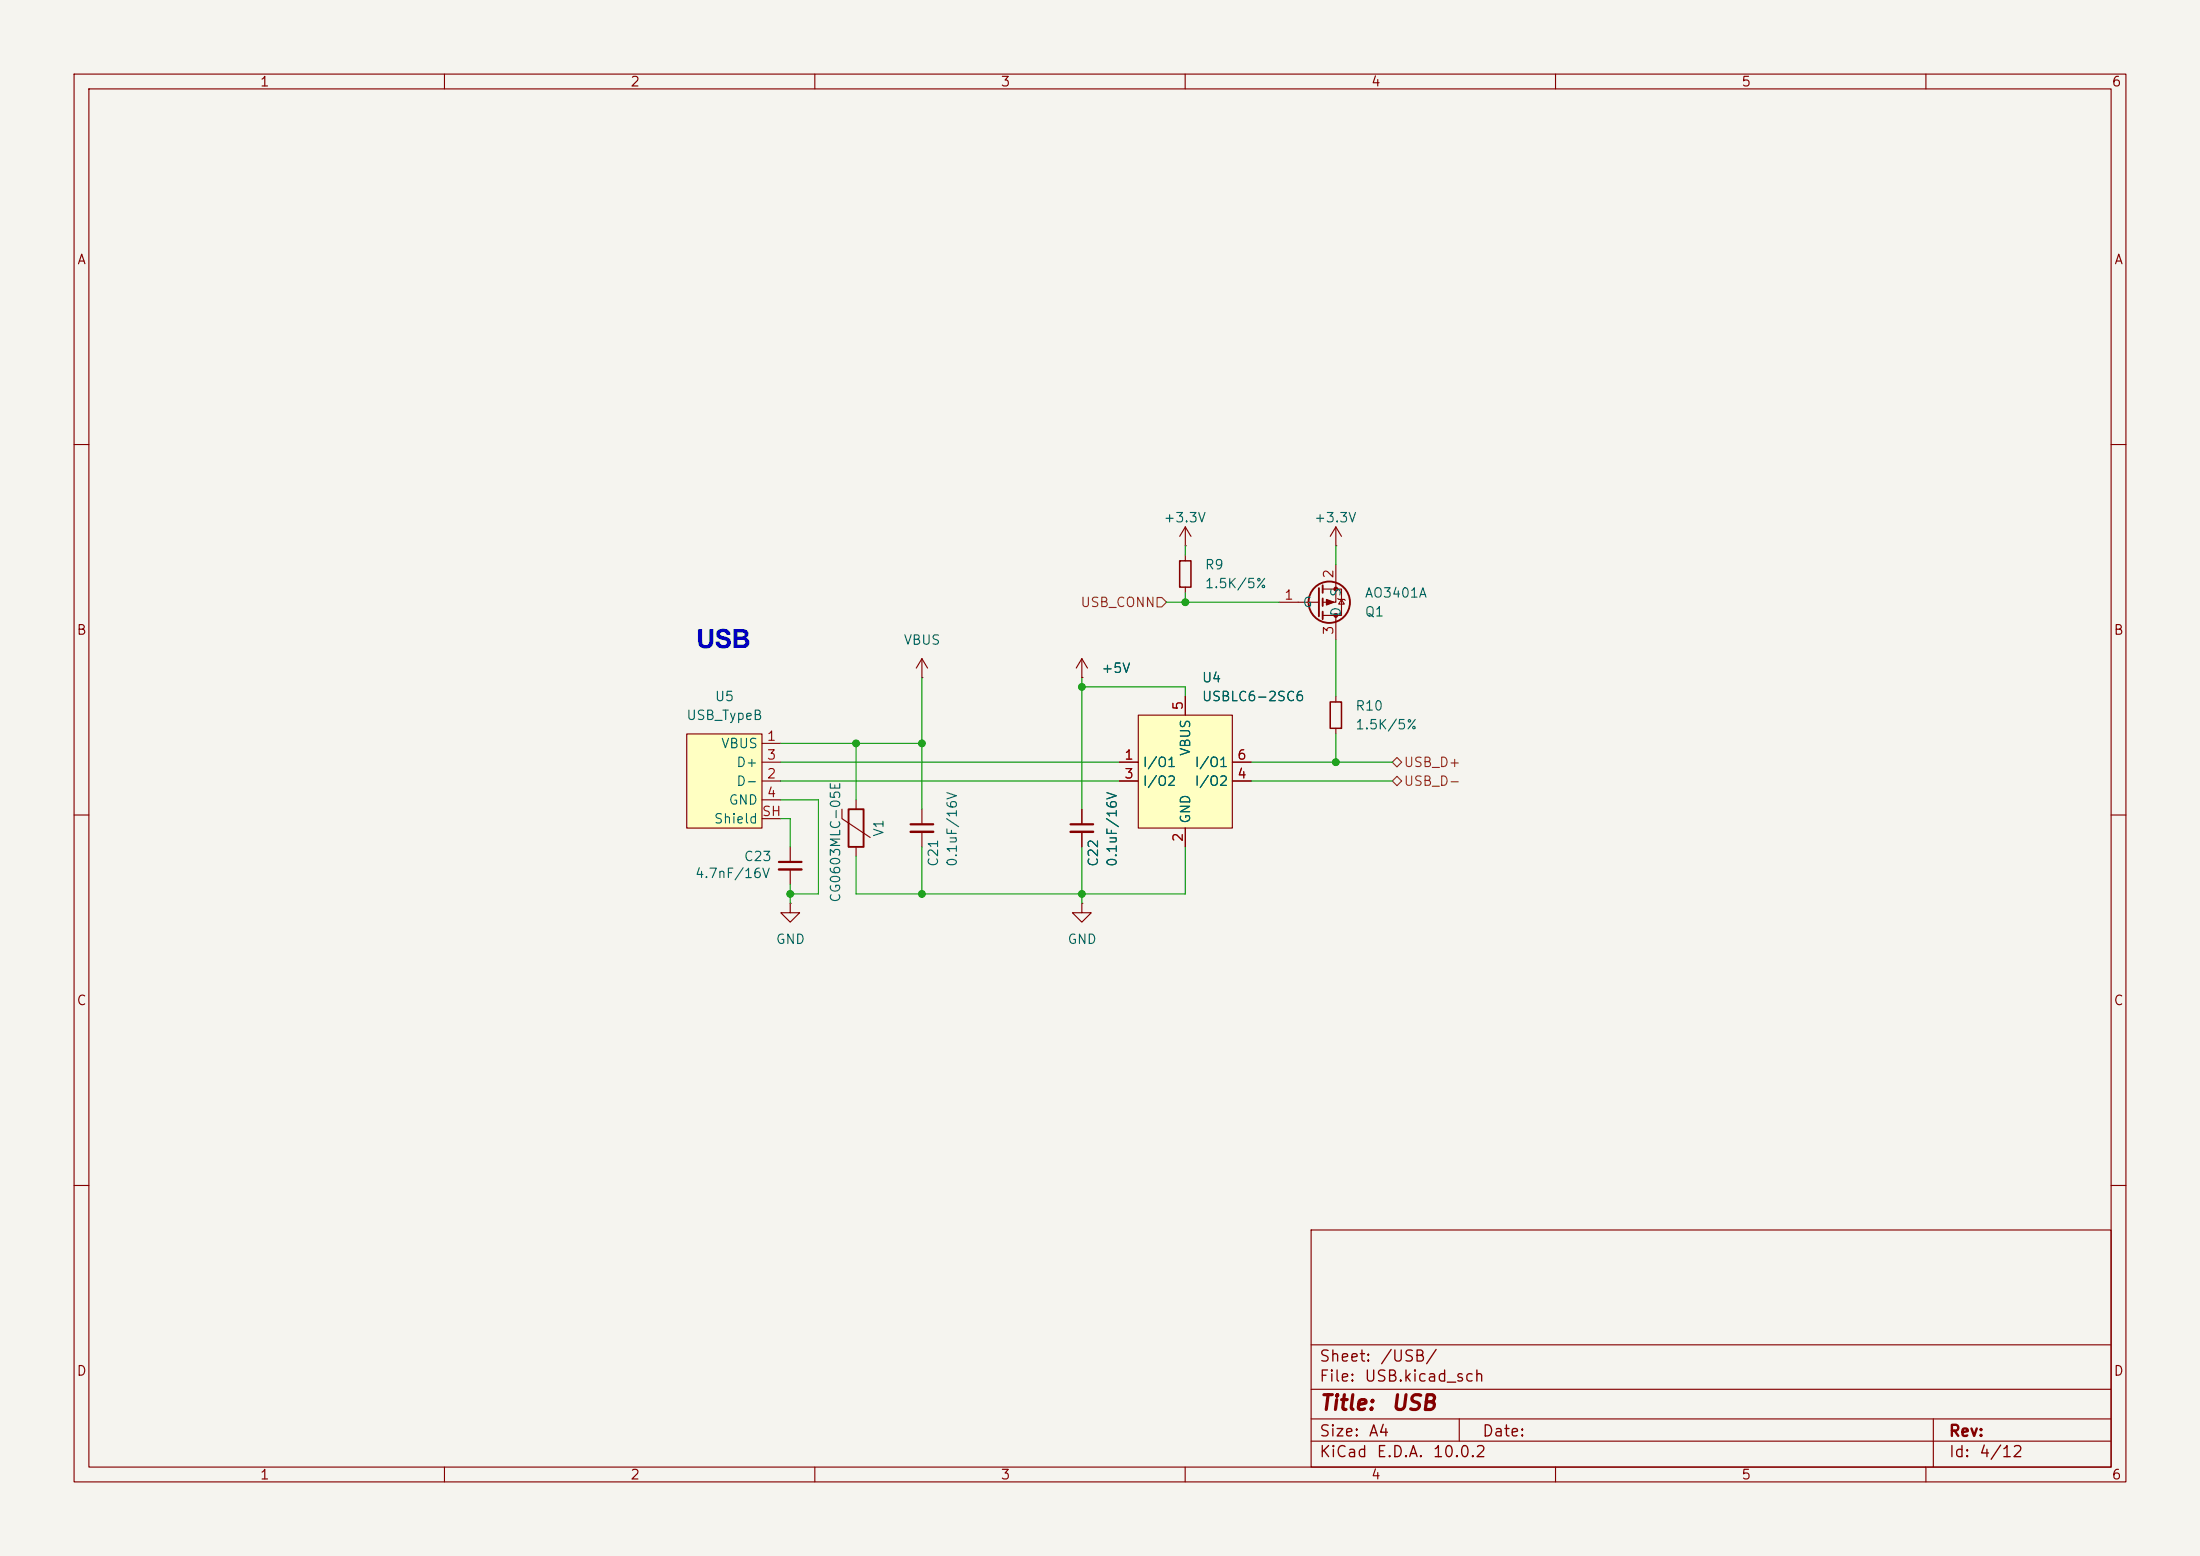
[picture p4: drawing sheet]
<svg xmlns="http://www.w3.org/2000/svg" width="297mm" height="210mm" viewBox="0 0 297 210" stroke-linecap="round" stroke-linejoin="round" font-family="sans-serif">
<path d="M0 0h297v210h-297z" fill="#f5f4ef" stroke="#f5f4ef" stroke-width=".14"/>
<g fill="none" stroke="#840000" stroke-width=".15">
<path d="M10 10h277v190h-277zM12 12h273v186h-273zM60 10v2M110 10v2M160 10v2M210 10v2M260 10v2M10 60h2M285 60h2M124.5 91.4h.1M124.5 88.9l-.8 1.3M124.5 88.9l.7 1.3"/>
<path d="M124.5 88.9v2.5M10 110h2M106.7 114.3v2M106.7 117.3v2.1M146 109.2v2.1M146 112.3v2M285 110h2M10 160h2M177 166h108v32h-108zM285 160h2M60 198v2M110 198v2"/>
<path d="M160 198v2M177 194.5h108M177 191.5h108M177 187.5h108M177 181.5h108M197 191.5v3M210 198v2M260 198v2M261 191.5v6.5"/>
</g>
<path d="M105.2 116.3h3M144.5 111.3h3.1" fill="none" stroke="#840000" stroke-width=".3"/>
<path d="M105.2 117.3h3M144.5 112.3h3.1" fill="none" stroke="#840000" stroke-width=".33"/>
<path d="M92.7 99.1h10.2v12.7h-10.2z" fill="#ffffc2"/>
<g fill="none" stroke="#840000" stroke-width=".15">
<path d="M92.7 99.1h10.2v12.7h-10.2zM102.9 100.3h2.5M102.9 105.4h2.5M102.9 102.9h2.5M102.9 108h2.5M102.9 110.5h2.5M113.7 109.2v1.3l3.8 2.5M115.6 108v1.2M115.6 114.3v1.3M124.5 109.2v2.1M124.5 112.3v2M106.7 121.9v1.3h1.2l-1.2 1.3-1.3-1.3h1.3"/>
<path d="M106.7 121.9h.1M146 121.9v1.3h1.3l-1.3 1.3-1.2-1.3h1.2M146 121.9h.1"/>
</g>
<path d="M114.6 109.2h2v5.1h-2z" fill="none" stroke="#840000" stroke-width=".25"/>
<path d="M122.9 111.3h3.1" fill="none" stroke="#840000" stroke-width=".3"/>
<path d="M122.9 112.3h3.1" fill="none" stroke="#840000" stroke-width=".33"/>
<path d="M153.7 96.5h12.7v15.3h-12.7z" fill="#ffffc2"/>
<g fill="none" stroke="#840000" stroke-width=".15">
<path d="M160 73.7h.1M160 71.1v2.6M160 74.9v.8M160 79.2v.8M160 71.1l-.7 1.3M160 71.1l.8 1.3M178.6 79.5h2.5v3.6h-2.5M180.3 76.2v5.1h-1.7M180.3 73.7h.1M180.3 71.1v2.6M180.3 71.1l-.7 1.3M180.3 71.1l.8 1.3"/>
<path d="M146 91.4h.1M146 88.9l-.7 1.3M146 88.9l.8 1.3M146 88.9v2.5M153.7 96.5h12.7v15.3h-12.7zM160 94v2.5M172.7 81.3h5.4M180.3 83.1v3.3M180.3 94v.7M180.3 98.3v.8M180.6 80.8l.1 .1h.8l.1 .1M181.1 80.9l.4 .6h-.8z"/>
<path d="M146 109.2v2.1M146 112.3v2M151.1 102.9h2.6M151.1 105.4h2.6M160 111.8v2.5M166.4 102.9h2.5M166.4 105.4h2.5"/>
</g>
<g fill="none" stroke="#840000" stroke-width=".25">
<path d="M178.1 79.4v3.8M178.6 79v1M178.6 80.8v1M178.6 82.6v1"/>
<circle cx="179.5" cy="81.3" r="2.79"/>
</g>
<g fill="#840000" stroke="#840000" stroke-width=".15">
<path d="M179.1 80.9l1 .4-1 .4z"/>
<circle cx="180.3" cy="83.1" r=".25"/>
<circle cx="180.3" cy="79.5" r=".25"/>
</g>
<path d="M159.3 75.7h1.5v3.5h-1.5zM179.6 94.7h1.5v3.6h-1.5z" fill="none" stroke="#840000" stroke-width=".2"/>
<path d="M156.2 80.6h.6l.7 .7-.7 .6h-.6zM188 105.4l.6-.6 .6 .6-.6 .6zM188 102.9l.6-.7 .6 .7-.6 .6z" fill="none" stroke="#725600" stroke-width=".15"/>
<g fill="none" stroke="#009600" stroke-width=".15">
<path d="M160 73.7v1.2M180.3 73.7v2.5M124.5 91.4v17.8M146 92.7h14v1.3M146 91.4v17.8M157.5 81.3h15.2M160 80v1.3M180.3 86.4v7.6M180.3 99.1v3.8M105.4 100.3h19.1M105.4 110.5h1.3v3.8M105.4 108h5.1v12.7h-3.8"/>
<path d="M105.4 105.4h45.7M105.4 102.9h45.7M106.7 119.4v2.5M115.6 100.3v7.7M124.5 114.3v6.4M146 114.3v7.6M160 114.3v6.4h-44.4v-5.1M168.9 105.4h19.1M168.9 102.9h19.1"/>
</g>
<g fill="#009600" stroke="#009600" stroke-width=".14">
<circle cx="115.6" cy="100.3" r=".46"/>
<circle cx="124.5" cy="120.7" r=".46"/>
<circle cx="124.5" cy="100.3" r=".46"/>
<circle cx="106.7" cy="120.7" r=".46"/>
<circle cx="180.3" cy="102.9" r=".46"/>
<circle cx="146" cy="120.7" r=".46"/>
<circle cx="146" cy="92.7" r=".46"/>
<circle cx="160" cy="81.3" r=".46"/>
</g>
<text font-size="3.5" fill="#0000c2" x="94" y="87.4">USB</text>
<g font-size="2" fill="#840000">
<text x="178" y="190.8">Title:</text>
<text x="187.7" y="190.8">USB</text>
</g>
<g font-size="1.5" fill="#840000">
<text x="178" y="184.2">Sheet:</text>
<text x="186.2" y="184.2">/USB/</text>
<text x="178" y="186.9">File:</text>
<text x="184.1" y="186.9">USB.kicad_sch</text>
<text x="178" y="197.1">KiCad</text>
<text x="178" y="194.3">Size:</text>
<text x="184.7" y="194.3">A4</text>
<text x="185.7" y="197.1">E.D.A.</text>
<text x="193.3" y="197.1">10.0.2</text>
<text x="200" y="194.3">Date:</text>
<text x="263" y="194.3">Rev:</text>
<text x="263" y="197.1">Id:</text>
<text x="267.1" y="197.1">4/12</text>
</g>
<g font-size="1.3" fill="#840000">
<text x="35" y="12">1</text>
<text x="85" y="12">2</text>
<text x="135" y="12">3</text>
<text x="185" y="12">4</text>
<text x="235" y="12">5</text>
<text x="285" y="12">6</text>
<text x="10.3" y="36">A</text>
<text x="285.3" y="36">A</text>
<text x="10.3" y="86">B</text>
<text x="285.3" y="86">B</text>
<text x="10.3" y="136">C</text>
<text x="285.3" y="136">C</text>
<text x="10.3" y="186">D</text>
<text x="285.3" y="186">D</text>
<text x="35" y="200">1</text>
<text x="85" y="200">2</text>
<text x="135" y="200">3</text>
<text x="185" y="200">4</text>
<text x="235" y="200">5</text>
<text x="285" y="200">6</text>
</g>
<g font-size="1.3" fill="#006464">
<text x="157" y="70.8">+3.3V</text>
<text x="177.3" y="70.8">+3.3V</text>
<text x="162.6" y="77.2">R9</text>
<text x="162.6" y="79.7">1.5K/5%</text>
<text x="175.8" y="82.3">G</text>
<text x="181.3" y="83.3" transform="rotate(-90 181.3 83.3)">D</text>
<text x="181.3" y="80.7" transform="rotate(-90 181.3 80.7)">S</text>
<text x="184.2" y="81">AO3401A</text>
<text x="184.2" y="83.5">Q1</text>
<text x="121.9" y="87.3">VBUS</text>
<text x="96.4" y="95">U5</text>
<text x="148.6" y="91.1">+5V</text>
<text x="162.2" y="95">USBLC6-2SC6</text>
<text x="162.2" y="92.4">U4</text>
<text x="92.6" y="97.5">USB_TypeB</text>
<text x="97.3" y="101.3">VBUS</text>
<text x="182.9" y="96.2">R10</text>
<text x="182.9" y="98.8">1.5K/5%</text>
<text x="99.3" y="106.4">D-</text>
<text x="99.3" y="103.8">D+</text>
<text x="154.2" y="103.8">I/O1</text>
<text x="154.2" y="106.4">I/O2</text>
<text x="161" y="102.1" transform="rotate(-90 161 102.1)">VBUS</text>
<text x="161.2" y="106.4">I/O2</text>
<text x="161.2" y="103.8">I/O1</text>
<text x="96.3" y="111.5">Shield</text>
<text x="98.3" y="108.9">GND</text>
<text x="119.6" y="113" transform="rotate(-90 119.6 113)">V1</text>
<text x="161" y="111.3" transform="rotate(-90 161 111.3)">GND</text>
<text x="93.7" y="118.8">4.7nF/16V</text>
<text x="100.3" y="116.5">C23</text>
<text x="127" y="117.1" transform="rotate(-90 127 117.1)">C21</text>
<text x="129.5" y="117.1" transform="rotate(-90 129.5 117.1)">0.1uF/16V</text>
<text x="148.5" y="117.1" transform="rotate(-90 148.5 117.1)">C22</text>
<text x="151.1" y="117.1" transform="rotate(-90 151.1 117.1)">0.1uF/16V</text>
<text x="113.7" y="121.9" transform="rotate(-90 113.7 121.9)">CG0603MLC-05E</text>
<text x="104.7" y="127.7">GND</text>
<text x="144" y="127.7">GND</text>
</g>
<g font-size="1.3" fill="#725600">
<text x="145.8" y="82.3">USB_CONN</text>
<text x="189.4" y="106.4">USB_D-</text>
<text x="189.4" y="103.8">USB_D+</text>
</g>
<g font-size="1.3" fill="#a90000">
<text x="173.3" y="81.3">1</text>
<text x="180.3" y="78.2" transform="rotate(-90 180.3 78.2)">2</text>
<text x="180.3" y="85.8" transform="rotate(-90 180.3 85.8)">3</text>
<text x="160" y="96" transform="rotate(-90 160 96)">5</text>
<text x="103.4" y="100.3">1</text>
<text x="103.4" y="105.4">2</text>
<text x="103.4" y="102.8">3</text>
<text x="103.4" y="107.9">4</text>
<text x="151.7" y="102.8">1</text>
<text x="151.7" y="105.4">3</text>
<text x="166.9" y="105.4">4</text>
<text x="166.9" y="102.8">6</text>
<text x="102.8" y="110.5">SH</text>
<text x="160" y="113.7" transform="rotate(-90 160 113.7)">2</text>
</g>
</svg>
